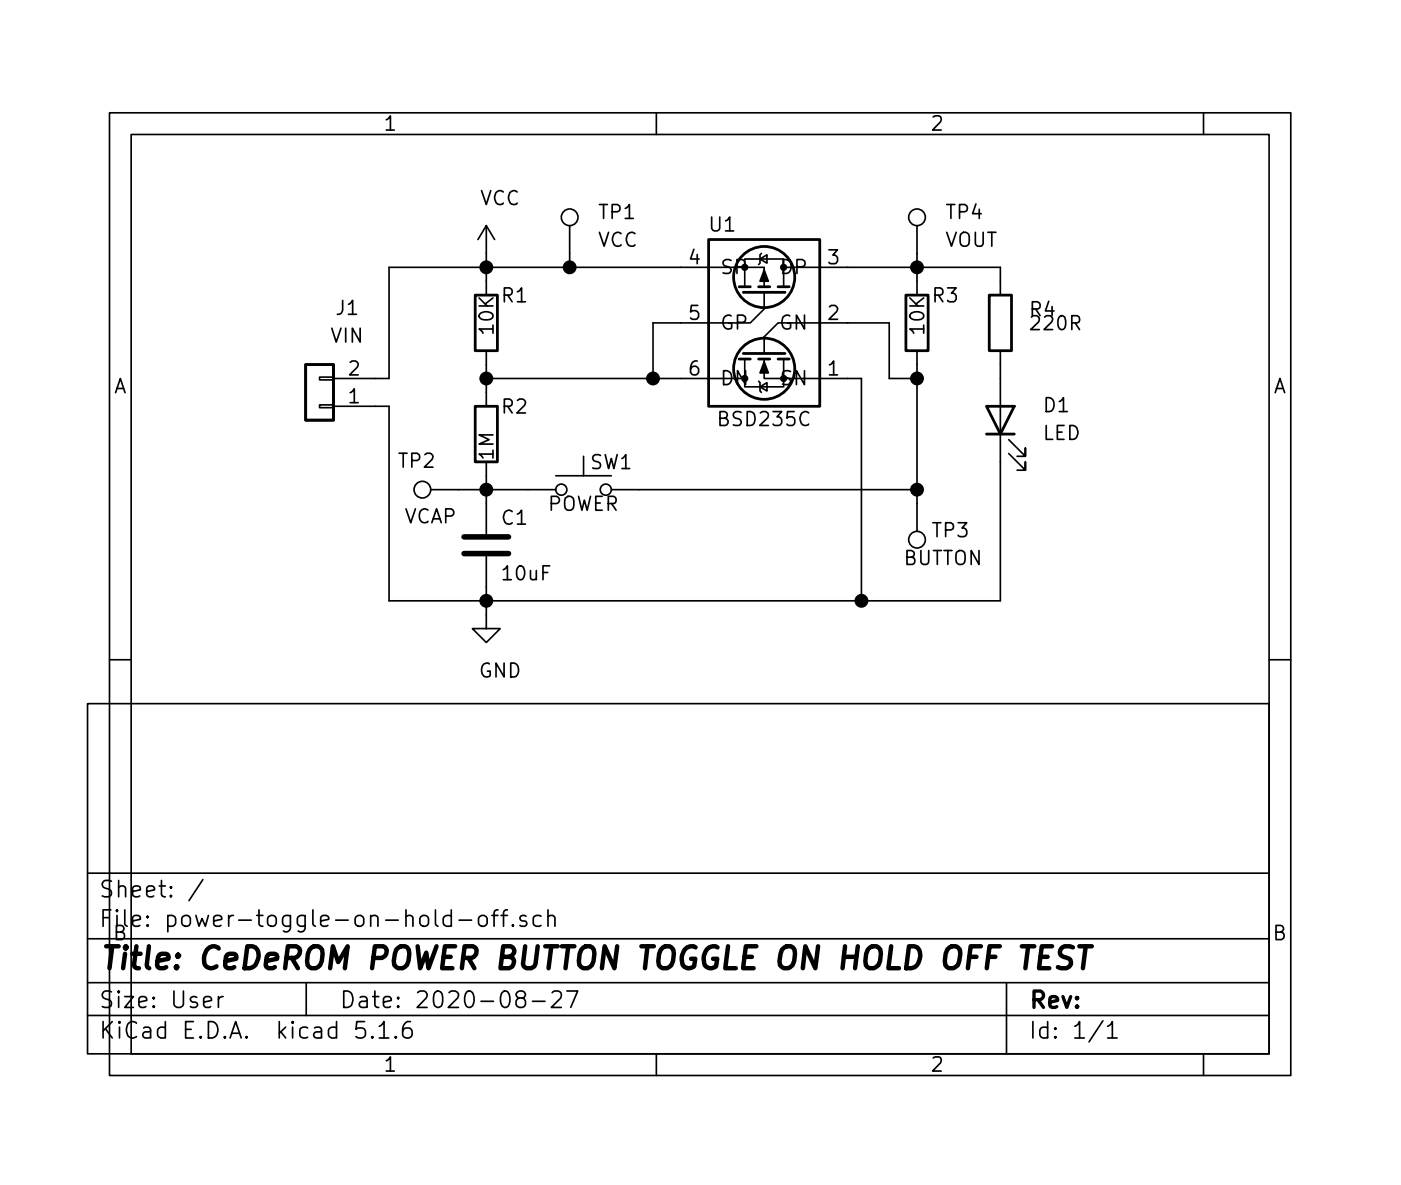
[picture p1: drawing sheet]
EESchema Schematic File Version 4
EELAYER 30 0
EELAYER END
$Descr User 5039 4252
encoding utf-8
Sheet 1 1
Title "CeDeROM POWER BUTTON TOGGLE ON HOLD OFF TEST"
Date "2020-08-27"
Rev ""
Comp ""
Comment1 ""
Comment2 ""
Comment3 ""
Comment4 ""
$EndDescr
$Comp
L power-toggle-on-hold-off-rescue:BSD235C-local U1
U 1 1
P 2750 1150
F 0 "U1" H 2900 800 50  0000 C CNN
F 1 "BSD235C" H 2750 1500 50  0000 C CNN
F 2 "Package_TO_SOT_SMD:SOT-363_SC-70-6_Handsoldering" H 2750 1150 50  0001 C CNN
F 3 "https://www.infineon.com/cms/en/product/power/mosfet/20v-60v-complementary-mosfet/bsd235c/" H 2750 1150 50  0001 C CNN
	1    2750 1150
	-1   0    0    1   
$EndComp
$Comp
L Device:R R1
U 1 1
P 1750 1150
F 0 "R1" H 1800 1250 50  0000 L CNN
F 1 "10K" V 1750 1100 50  0000 L CNN
F 2 "Resistor_SMD:R_0603_1608Metric_Pad1.05x0.95mm_HandSolder" V 1680 1150 50  0001 C CNN
F 3 "~" H 1750 1150 50  0001 C CNN
	1    1750 1150
	1    0    0    -1  
$EndComp
$Comp
L Device:C C1
U 1 1
P 1750 1950
F 0 "C1" H 1800 2050 50  0000 L CNN
F 1 "10uF" H 1800 1850 50  0000 L CNN
F 2 "Capacitor_SMD:C_0805_2012Metric_Pad1.15x1.40mm_HandSolder" H 1788 1800 50  0001 C CNN
F 3 "~" H 1750 1950 50  0001 C CNN
	1    1750 1950
	1    0    0    -1  
$EndComp
$Comp
L Switch:SW_Push SW1
U 1 1
P 2100 1750
F 0 "SW1" H 2200 1850 50  0000 C CNN
F 1 "POWER" H 2100 1700 50  0000 C CNN
F 2 "Button_Switch_SMD:SW_SPST_EVQP0" H 2100 1950 50  0001 C CNN
F 3 "~" H 2100 1950 50  0001 C CNN
	1    2100 1750
	1    0    0    -1  
$EndComp
$Comp
L power:VCC #PWR0101
U 1 1
P 1750 900
F 0 "#PWR0101" H 1750 750 50  0001 C CNN
F 1 "VCC" H 1800 1100 50  0000 C CNN
F 2 "" H 1750 900 50  0001 C CNN
F 3 "" H 1750 900 50  0001 C CNN
	1    1750 900 
	1    0    0    -1  
$EndComp
$Comp
L power:GND #PWR0102
U 1 1
P 1750 2200
F 0 "#PWR0102" H 1750 1950 50  0001 C CNN
F 1 "GND" H 1800 2000 50  0000 C CNN
F 2 "" H 1750 2200 50  0001 C CNN
F 3 "" H 1750 2200 50  0001 C CNN
	1    1750 2200
	1    0    0    -1  
$EndComp
$Comp
L Device:R R2
U 1 1
P 1750 1550
F 0 "R2" H 1800 1650 50  0000 L CNN
F 1 "1M" V 1750 1450 50  0000 L CNN
F 2 "Resistor_SMD:R_0603_1608Metric_Pad1.05x0.95mm_HandSolder" V 1680 1550 50  0001 C CNN
F 3 "~" H 1750 1550 50  0001 C CNN
	1    1750 1550
	1    0    0    -1  
$EndComp
$Comp
L Device:R R3
U 1 1
P 3300 1150
F 0 "R3" H 3350 1250 50  0000 L CNN
F 1 "10K" V 3300 1100 50  0000 L CNN
F 2 "Resistor_SMD:R_0603_1608Metric_Pad1.05x0.95mm_HandSolder" V 3230 1150 50  0001 C CNN
F 3 "~" H 3300 1150 50  0001 C CNN
	1    3300 1150
	1    0    0    -1  
$EndComp
$Comp
L Device:R R4
U 1 1
P 3600 1150
F 0 "R4" H 3700 1200 50  0000 L CNN
F 1 "220R" H 3700 1150 50  0000 L CNN
F 2 "Resistor_SMD:R_0603_1608Metric_Pad1.05x0.95mm_HandSolder" V 3530 1150 50  0001 C CNN
F 3 "~" H 3600 1150 50  0001 C CNN
	1    3600 1150
	1    0    0    -1  
$EndComp
$Comp
L CeDeROM_Device:LED D1
U 1 1
P 3600 1500
F 0 "D1" V 3650 1350 50  0000 R CNN
F 1 "LED" V 3550 1350 50  0000 R CNN
F 2 "Diode_SMD:D_0805_2012Metric_Pad1.15x1.40mm_HandSolder" H 3600 1500 50  0001 C CNN
F 3 "~" H 3600 1500 50  0001 C CNN
	1    3600 1500
	0    -1   -1   0   
$EndComp
$Comp
L Connector:TestPoint TP1
U 1 1
P 2050 900
F 0 "TP1" H 2150 1050 50  0000 L CNN
F 1 "VCC" H 2150 950 50  0000 L CNN
F 2 "TestPoint:TestPoint_Pad_D2.0mm" H 2250 900 50  0001 C CNN
F 3 "~" H 2250 900 50  0001 C CNN
	1    2050 900 
	1    0    0    -1  
$EndComp
$Comp
L Connector_Generic:Conn_01x02 J1
U 1 1
P 1150 1450
F 0 "J1" H 1050 1100 50  0000 C CNN
F 1 "VIN" H 1050 1200 50  0000 C CNN
F 2 "Connector_PinHeader_2.54mm:PinHeader_1x02_P2.54mm_Vertical" H 1150 1450 50  0001 C CNN
F 3 "~" H 1150 1450 50  0001 C CNN
	1    1150 1450
	-1   0    0    1   
$EndComp
Wire Wire Line
	2450 950  2050 950 
Wire Wire Line
	1750 950  1750 900 
Wire Wire Line
	1750 950  1750 1000
Connection ~ 1750 950 
Wire Wire Line
	1750 1300 1750 1350
Wire Wire Line
	1750 1700 1750 1750
Wire Wire Line
	1900 1750 1750 1750
Connection ~ 1750 1750
Wire Wire Line
	1750 1750 1750 1800
Wire Wire Line
	2450 1350 2350 1350
Wire Wire Line
	2350 1350 2350 1150
Wire Wire Line
	2350 1150 2450 1150
Wire Wire Line
	1750 1350 2350 1350
Connection ~ 1750 1350
Wire Wire Line
	1750 1350 1750 1400
Connection ~ 2350 1350
Wire Wire Line
	1750 2100 1750 2150
Wire Wire Line
	1750 2150 3100 2150
Wire Wire Line
	3600 2150 3600 1650
Wire Wire Line
	3600 1350 3600 1300
Wire Wire Line
	3600 1000 3600 950 
Wire Wire Line
	3600 950  3300 950 
Wire Wire Line
	3300 1000 3300 950 
Connection ~ 3300 950 
Wire Wire Line
	3300 950  3050 950 
Wire Wire Line
	2300 1750 3300 1750
Wire Wire Line
	3300 1750 3300 1350
Wire Wire Line
	3050 1350 3100 1350
Wire Wire Line
	3100 1350 3100 2150
Connection ~ 3100 2150
Wire Wire Line
	3100 2150 3600 2150
Wire Wire Line
	3050 1150 3200 1150
Wire Wire Line
	3200 1150 3200 1350
Wire Wire Line
	3200 1350 3300 1350
Connection ~ 3300 1350
Wire Wire Line
	3300 1350 3300 1300
Wire Wire Line
	1750 2200 1750 2150
Connection ~ 1750 2150
Wire Wire Line
	1350 1350 1400 1350
Wire Wire Line
	1400 1350 1400 950 
Wire Wire Line
	1400 950  1750 950 
Wire Wire Line
	1350 1450 1400 1450
Wire Wire Line
	1400 1450 1400 2150
Wire Wire Line
	1400 2150 1750 2150
$Comp
L Connector:TestPoint TP2
U 1 1
P 1650 1750
F 0 "TP2" V 1750 1900 50  0000 C CNN
F 1 "VCAP" V 1550 1850 50  0000 C CNN
F 2 "TestPoint:TestPoint_Pad_D2.0mm" H 1850 1750 50  0001 C CNN
F 3 "~" H 1850 1750 50  0001 C CNN
	1    1650 1750
	0    -1   -1   0   
$EndComp
$Comp
L Connector:TestPoint TP3
U 1 1
P 3300 1800
F 0 "TP3" H 3250 1900 50  0000 R CNN
F 1 "BUTTON" H 3350 2000 50  0000 R CNN
F 2 "TestPoint:TestPoint_Pad_D2.0mm" H 3500 1800 50  0001 C CNN
F 3 "~" H 3500 1800 50  0001 C CNN
	1    3300 1800
	-1   0    0    1   
$EndComp
Wire Wire Line
	1650 1750 1750 1750
Wire Wire Line
	3300 1800 3300 1750
Connection ~ 3300 1750
$Comp
L Connector:TestPoint TP4
U 1 1
P 3300 900
F 0 "TP4" H 3400 1050 50  0000 L CNN
F 1 "VOUT" H 3400 950 50  0000 L CNN
F 2 "TestPoint:TestPoint_Pad_D2.0mm" H 3500 900 50  0001 C CNN
F 3 "~" H 3500 900 50  0001 C CNN
	1    3300 900 
	1    0    0    -1  
$EndComp
Wire Wire Line
	2050 900  2050 950 
Connection ~ 2050 950 
Wire Wire Line
	2050 950  1750 950 
Wire Wire Line
	3300 900  3300 950 
$EndSCHEMATC
